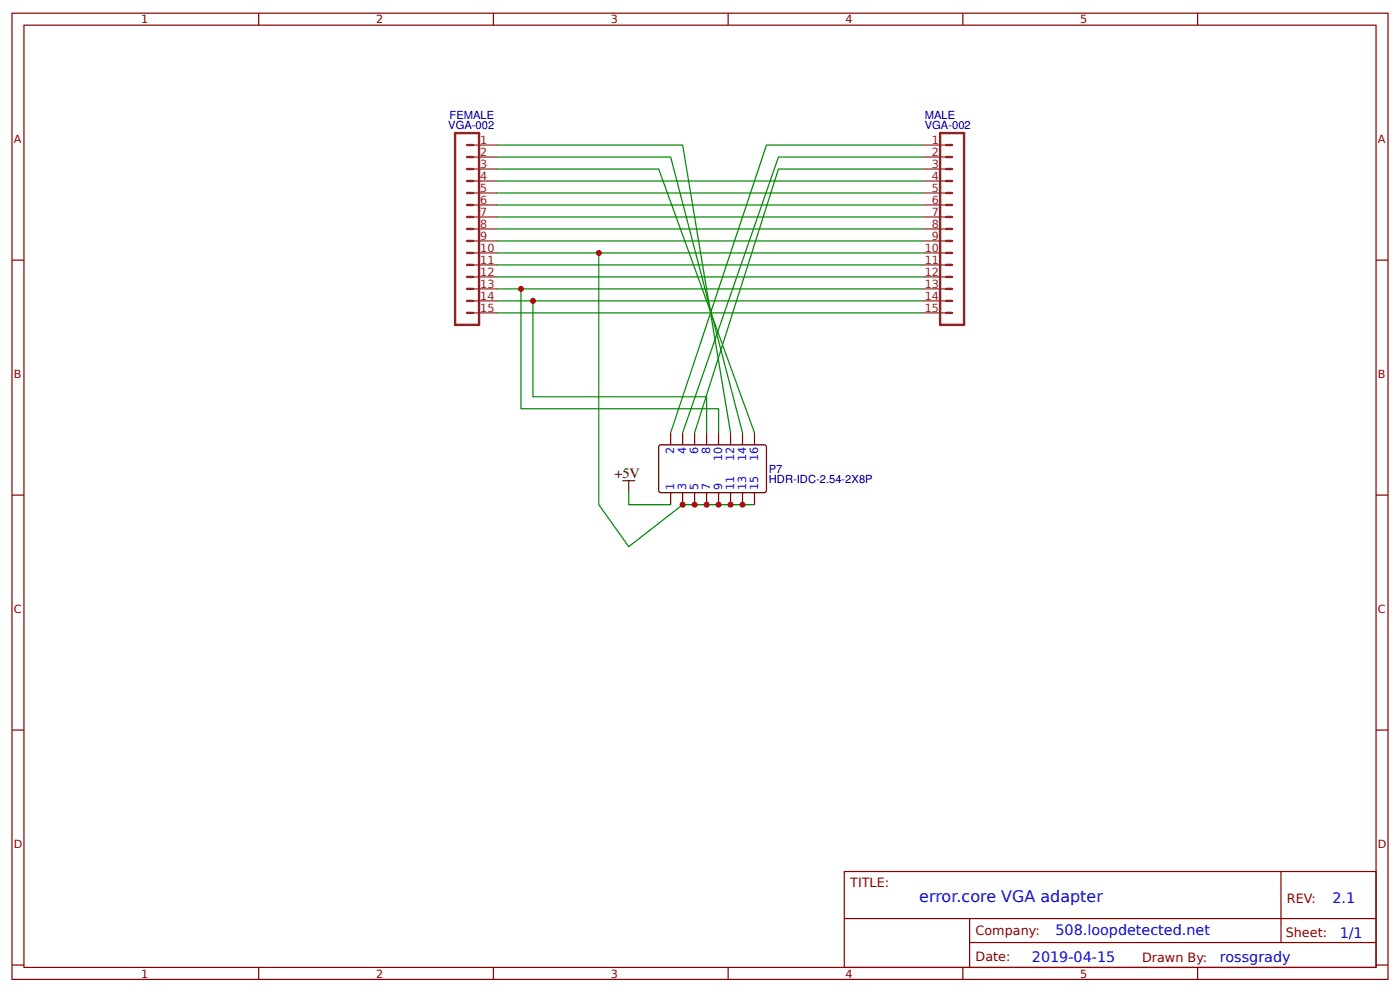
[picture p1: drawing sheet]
<svg xmlns="http://www.w3.org/2000/svg" width="309mm" height="219mm" viewBox="0 0 309 219" stroke-linecap="round" stroke-linejoin="round" font-family="sans-serif">
<g fill="none" stroke="#800" stroke-width=".26">
<path d="M2.6 2.9h304.1v213.3h-304.1zM5.3 5.6h298.7v207.9h-298.7zM57.1 2.9v2.7M109 2.9v2.7M160.9 2.9v2.7M212.7 2.9v2.7M264.6 2.9v2.7M2.6 57.4h2.7M304 57.4h2.7M148.2 95.5v2.7M150.8 95.5v2.7M153.5 95.5v2.7"/>
<path d="M156.1 95.5v2.7M158.7 95.5v2.7M161.4 95.5v2.7M164 95.5v2.7M166.7 95.5v2.7M2.6 109.3h2.7M148.2 108.7v2.7M150.8 108.7v2.7M153.5 108.7v2.7M156.1 108.7v2.7M158.7 108.7v2.7M161.4 108.7v2.7"/>
<path d="M164 108.7v2.7M166.7 108.7v2.7M304 109.3h2.7M2.6 161.1h2.7M304 161.1h2.7M186.5 192.4h117.5v21.1h-117.5zM283 192.4v15.6M2.6 213h2.7M57.1 213.5v2.7M109 213.5v2.7M160.9 213.5v2.7M186.6 202.7h117.3"/>
<path d="M212.7 213.5v2.7M214.2 208h89.7M214.2 202.7v10.6M264.6 213.5v2.7M304 213h2.7"/>
</g>
<g fill="none" stroke="#8d2323" stroke-width=".53">
<path d="M100.5 29.4h5.3v42.3h-5.3zM103.2 37.3h1.3M103.2 34.7h1.3M103.2 32h1.3M103.2 40h1.3M207.7 29.4h5.3v42.3h-5.3zM209 37.3h1.3M209 34.7h1.3M209 32h1.3M209 40h1.3M103.2 42.6h1.3M103.2 50.5h1.3"/>
<path d="M103.2 47.9h1.3M103.2 45.2h1.3M103.2 55.8h1.3M103.2 53.2h1.3M103.2 58.5h1.3M209 42.6h1.3M209 50.5h1.3M209 47.9h1.3M209 45.2h1.3M209 55.8h1.3M209 53.2h1.3M209 58.5h1.3"/>
<path d="M103.2 63.8h1.3M103.2 61.1h1.3M103.2 69.1h1.3M103.2 66.4h1.3M209 63.8h1.3M209 61.1h1.3M209 69.1h1.3M209 66.4h1.3"/>
</g>
<g fill="none" stroke="#8d2323" stroke-width=".26">
<path d="M104.5 32h5.3M104.5 34.7h5.3M104.5 37.3h5.3M104.5 40h5.3M203.7 32h5.3M203.7 34.7h5.3M203.7 37.3h5.3M203.7 40h5.3M104.5 42.6h5.3M104.5 45.2h5.3M104.5 47.9h5.3M104.5 50.5h5.3"/>
<path d="M104.5 53.2h5.3M104.5 55.8h5.3M104.5 58.5h5.3M203.7 42.6h5.3M203.7 45.2h5.3M203.7 47.9h5.3M203.7 50.5h5.3M203.7 53.2h5.3M203.7 55.8h5.3M203.7 58.5h5.3M104.5 61.1h5.3M104.5 63.8h5.3"/>
<path d="M104.5 66.4h5.3M104.5 69.1h5.3M203.7 61.1h5.3M203.7 63.8h5.3M203.7 66.4h5.3M203.7 69.1h5.3"/>
</g>
<g fill="none" stroke="#080" stroke-width=".26">
<path d="M109.8 37.3h35.7l21.2 58.2M109.8 34.7h38.4l15.8 60.8M109.8 32h41l10.6 63.5M109.8 40h93.9M203.7 37.3h-31.7l-18.5 58.2M203.7 34.7h-31.7l-21.2 60.8M203.7 32h-34.4l-21.1 63.5M109.8 55.8h22.5v55.6l6.6 9.2 11.9-9.2h15.9M109.8 42.6h93.9M109.8 45.2h93.9M109.8 47.9h93.9M109.8 50.5h93.9"/>
<path d="M109.8 53.2h93.9M109.8 58.5h93.9M132.3 55.8h71.4M109.8 61.1h93.9M109.8 69.1h93.9M109.8 63.8h93.9M109.8 66.4h93.9M115.1 63.8v26.4h43.6v5.3M117.7 66.4v21.2h38.4v7.9M138.9 108.7v2.7h9.3"/>
</g>
<path d="M145.6 98.4l.4-.2h23.1l.2 .5v9.8l-.5 .2h-23l-.3-.5zM137.6 106.1h2.6M138.9 106.1v2.6" fill="none" stroke="#000" stroke-width=".26"/>
<g fill="#c00">
<circle cx="115.1" cy="63.8" r=".66"/>
<circle cx="132.3" cy="55.8" r=".66"/>
<circle cx="117.7" cy="66.4" r=".66"/>
<circle cx="150.8" cy="111.4" r=".66"/>
<circle cx="153.5" cy="111.4" r=".66"/>
<circle cx="156.1" cy="111.4" r=".66"/>
<circle cx="158.8" cy="111.4" r=".66"/>
<circle cx="161.4" cy="111.4" r=".66"/>
<circle cx="164" cy="111.4" r=".66"/>
</g>
<text font-size="3.5" fill="#00f" x="203.1" y="199.1">error.core VGA adapter</text>
<text font-size="3.2" x="135.7" y="105.6">+5V</text>
<g font-size="3.2" fill="#00f">
<text x="294.4" y="199.3">2.1</text>
<text x="233.2" y="206.5">508.loopdetected.net</text>
<text x="296" y="207">1/1</text>
<text x="228" y="212.3">2019-04-15</text>
<text x="269.5" y="212.3">rossgrady</text>
</g>
<g font-size="2.8" fill="#800">
<text x="187.9" y="195.8">TITLE:</text>
<text x="284.3" y="199.3">REV:</text>
<text x="215.5" y="206.4">Company:</text>
<text x="284.1" y="206.9">Sheet:</text>
<text x="215.5" y="212.2">Date:</text>
<text x="252.3" y="212.3">Drawn By:</text>
</g>
<g font-size="2.5" fill="#800">
<text x="31.2" y="5.2">1</text>
<text x="83.1" y="5.2">2</text>
<text x="134.9" y="5.2">3</text>
<text x="186.8" y="5.2">4</text>
<text x="238.7" y="5.2">5</text>
<text x="3" y="31.5">A</text>
<text x="304.4" y="31.5">A</text>
<text x="3" y="83.3">B</text>
<text x="304.4" y="83.3">B</text>
<text x="3" y="135.2">C</text>
<text x="304.4" y="135.2">C</text>
<text x="3" y="187.1">D</text>
<text x="304.4" y="187.1">D</text>
<text x="31.2" y="215.8">1</text>
<text x="83.1" y="215.8">2</text>
<text x="134.9" y="215.8">3</text>
<text x="186.8" y="215.8">4</text>
<text x="238.7" y="215.8">5</text>
</g>
<g font-size="2.5" fill="#000080">
<text x="99" y="28.6">VGA-002</text>
<text x="99.3" y="26.2">FEMALE</text>
<text x="204.3" y="28.6">VGA-002</text>
<text x="204.3" y="26.2">MALE</text>
<text x="169.9" y="106.7">HDR-IDC-2.54-2X8P</text>
<text x="169.9" y="104.3">P7</text>
</g>
<g font-size="2.5" fill="#8d2323">
<text x="106.1" y="31.8">1</text>
<text x="106.1" y="34.4">2</text>
<text x="205.9" y="31.8">1</text>
<text x="205.9" y="34.4">2</text>
<text x="106.1" y="37">3</text>
<text x="106.1" y="39.7">4</text>
<text x="205.9" y="37">3</text>
<text x="205.9" y="39.7">4</text>
<text x="106.1" y="42.3">5</text>
<text x="106.1" y="45">6</text>
<text x="106.1" y="47.6">7</text>
<text x="205.9" y="42.3">5</text>
<text x="205.9" y="45">6</text>
<text x="205.9" y="47.6">7</text>
<text x="106.1" y="50.3">8</text>
<text x="106.1" y="52.9">9</text>
<text x="205.9" y="50.3">8</text>
<text x="205.9" y="52.9">9</text>
<text x="106.1" y="55.6">10</text>
<text x="106.1" y="58.2">11</text>
<text x="204.3" y="55.6">10</text>
<text x="204.3" y="58.2">11</text>
<text x="106.1" y="60.9">12</text>
<text x="106.1" y="63.5">13</text>
<text x="204.3" y="60.9">12</text>
<text x="204.3" y="63.5">13</text>
<text x="106.1" y="66.1">14</text>
<text x="106.1" y="68.8">15</text>
<text x="204.3" y="66.1">14</text>
<text x="204.3" y="68.8">15</text>
</g>
<g font-size="2.5" fill="#00f">
<text x="149" y="100.3" transform="rotate(-90 149 100.3)">2</text>
<text x="151.6" y="100.3" transform="rotate(-90 151.6 100.3)">4</text>
<text x="154.3" y="100.3" transform="rotate(-90 154.3 100.3)">6</text>
<text x="156.9" y="100.3" transform="rotate(-90 156.9 100.3)">8</text>
<text x="159.5" y="101.8" transform="rotate(-90 159.5 101.8)">10</text>
<text x="162.2" y="101.8" transform="rotate(-90 162.2 101.8)">12</text>
<text x="164.8" y="101.8" transform="rotate(-90 164.8 101.8)">14</text>
<text x="167.5" y="101.8" transform="rotate(-90 167.5 101.8)">16</text>
<text x="149" y="108.2" transform="rotate(-90 149 108.2)">1</text>
<text x="151.6" y="108.2" transform="rotate(-90 151.6 108.2)">3</text>
<text x="154.3" y="108.2" transform="rotate(-90 154.3 108.2)">5</text>
<text x="156.9" y="108.2" transform="rotate(-90 156.9 108.2)">7</text>
<text x="159.5" y="108.2" transform="rotate(-90 159.5 108.2)">9</text>
<text x="162.2" y="108.2" transform="rotate(-90 162.2 108.2)">11</text>
<text x="164.8" y="108.2" transform="rotate(-90 164.8 108.2)">13</text>
<text x="167.5" y="108.2" transform="rotate(-90 167.5 108.2)">15</text>
</g>
</svg>
